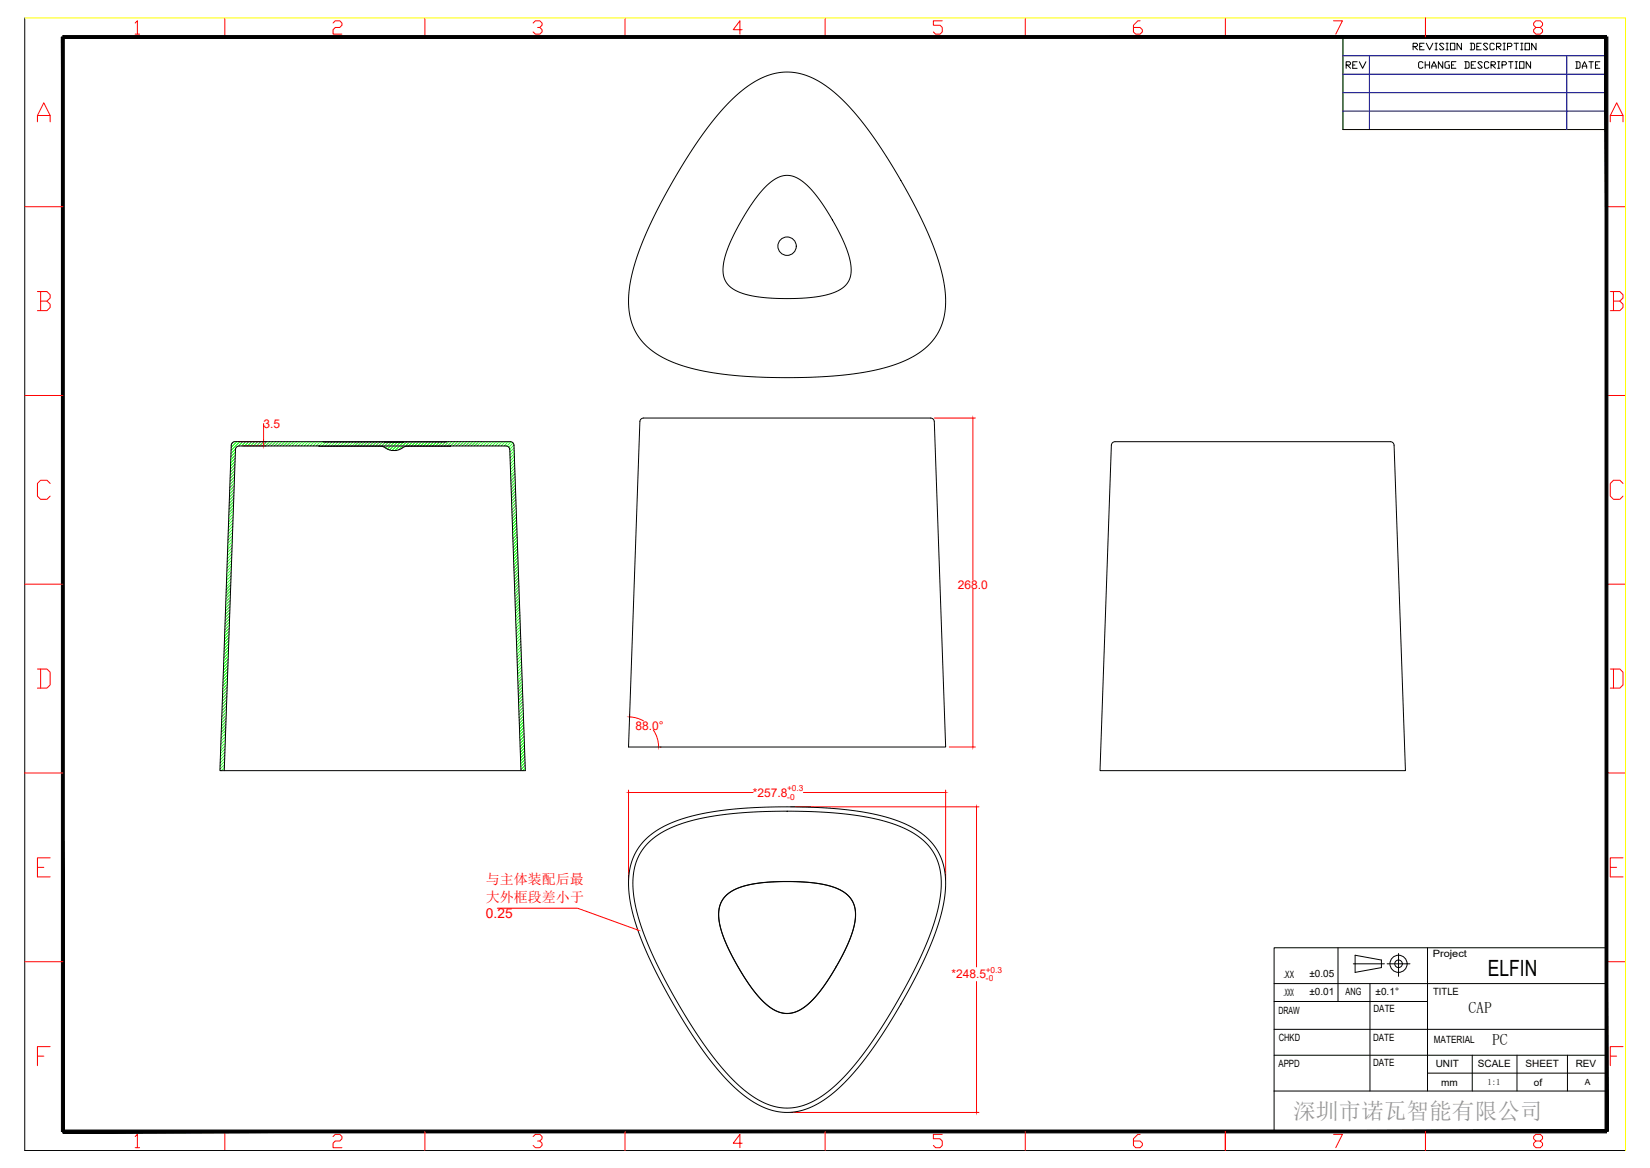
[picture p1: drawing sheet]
<svg xmlns="http://www.w3.org/2000/svg" width="1189mm" height="841mm" viewBox="0 0 1189 841" stroke-linecap="round" stroke-linejoin="round" font-family="sans-serif">
<!-- layer: 0 -->
<g fill="none" stroke="#f00" stroke-width=".72">
<path d="M97 17l2-2v10M162 13v14M240 17l2-2h3l1 2v1l-1 2h-3l-2 1v4h6M306 13v14M384 17l2-2h3l2 2v1l-2 2h-2M389 20l2 1v2l-2 2h-3l-2-2M450 13v14M595 13v14M679 15h-6v3h4l2 2v3l-2 2h-3l-1-2M739 13v14M821 15h-1l-3 3v5l1 2h3l2-2v-2l-2-1h-4M883 13v14"/>
<path d="M961 15h6l-5 10M1027 13v14M1107 20l-2-2v-1l2-2h3l1 2v1l-1 2h-3l-2 1v2l2 2h3l1-2v-2l-1-1M97 25h4M535 21h-7l5-6v10M27 88v-5l5-9 4 9v5M27 83h9M1160 88v-5l5-9 4 9v5M1160 83h9M18 149h27M1157 149h14M27 210h7l2 2v3l-2 2"/>
<path d="M29 217h5l2 2v2l-2 3h-7M29 210v14M1160 210h7l2 2v3l-2 2M1163 217h4l2 2v2l-2 3h-7M1163 210v14M18 285h27M1157 285h14M172 318h20M190 318v3M190 305v13M673 301h30M701 301v117"/>
<path d="M175 321h17M36 348l-2-2h-5l-2 2v9l2 3h5l2-3M1169 348l-2-2h-4l-3 2v9l3 3h4l2-3M18 421h27M701 424v114M1157 421h14M27 482h7l2 2v9l-2 2h-7M29 482v13M1160 482h7l2 2v9l-2 2h-7M1163 482v13M454 514v1M454 516l5 1 5 2"/>
<path d="M471 526l2 5 2 7M476 538h.1M684 538h19M18 557h27M1157 557h14M453 569v64M453 571h90M579 571h102M681 569v64M570 581h135M704 581v115M36 618h-9v13h9"/>
<path d="M1169 618h-9v13h9M27 625h5M1160 625h5M358 654h58l43 16M18 693h27M1157 693h14M704 707v94M36 754h-9v13M1169 754h-9v13M27 760h5M1160 760h5M97 818l2-1v9"/>
<path d="M162 815v13M240 818l2-1h3l1 1v2l-1 2h-3l-2 1v3h6M306 815v13M384 818l2-1h3l2 1v2l-2 2h-2M450 815v13M570 801h135M595 815v13M679 817h-6v3h4l2 2v3l-2 1h-3l-1-1M739 815v13M821 817h-1l-3 3v5l1 1h3l2-1v-2l-2-1h-4M883 815v13M961 817h6l-5 9"/>
<path d="M1027 815v13M97 826h4M389 822l2 1v2l-2 1h-3l-2-1M535 823h-7l5-6v9M1107 822l-2-2v-2l2-1h3l1 1v2l-1 2h-3l-2 1v2l2 1h3l1-1v-2l-1-1"/>
</g>
<path d="M18 13h1153v815M938 27h219v77M968 27v66M987 40v53M968 40h189M968 53h189M1129 40v53M968 67h189M968 80h189M968 93h189M1157 625v153M800 815h357" fill="none" stroke="#ff0" stroke-width=".72"/>
<g fill="none" stroke="#000" stroke-width=".72">
<path d="M18 13v815h1153M968 27v66h189M526 73a63 63 0 0 1 37-21 51 51 0 0 1 39 15 232 232 0 0 1 45 60 261 261 0 0 1 32 72 55 55 0 0 1-4 42 58 58 0 0 1-35 23 266 266 0 0 1-77 8 235 235 0 0 1-74-10l-10-4-8-5a44 44 0 0 1-18-43 192 192 0 0 1 25-67 302 302 0 0 1 48-70zM552 134l4-4 5-2 4-2 5 1 5 1 4 3 5 5 5 6 7 10 7 13 6 11 3 9 1 7v6l-2 5-3 4-8 4-10 2-13 2h-17l-14-1-10-2-7-4-5-4-2-4-1-6 1-8 3-8 5-12 8-14 8-11zM167 319l2-1h199l2 1v2l9 234h-221l9-234zM233 318h89M277 318h13M462 302l2-1h207l2 1v2l8 234h-228l8-234zM801 319l2-1h199l2 1v2l9 234h-220l8-234zM230 321l46 1a12 12 0 0 0 16 0l33-1M367 324v-2l-2-1h-193l-2 1v2l-8 231M367 324l8 231"/>
<path d="M465 605l8-7a122 122 0 0 1 54-15 355 355 0 0 1 108 4 67 67 0 0 1 37 21 49 49 0 0 1 8 41 219 219 0 0 1-27 68 275 275 0 0 1-47 65 57 57 0 0 1-39 19 56 56 0 0 1-37-18 253 253 0 0 1-45-60 248 248 0 0 1-30-71 53 53 0 0 1 5-42zM467 607l7-6a116 116 0 0 1 52-15 351 351 0 0 1 109 5 62 62 0 0 1 35 19 47 47 0 0 1 7 39 221 221 0 0 1-27 66 272 272 0 0 1-45 64 56 56 0 0 1-36 19 50 50 0 0 1-35-15 234 234 0 0 1-44-59 255 255 0 0 1-32-71 51 51 0 0 1 4-40zM1157 617v161M523 645a40 40 0 0 1 25-9l21-1a79 79 0 0 1 38 6 20 20 0 0 1 9 25 142 142 0 0 1-34 57 21 21 0 0 1-30 0 142 142 0 0 1-34-58 21 21 0 0 1 5-20zM523 645l7-5 10-3 15-2h19l14 1 11 2 8 4 6 5 3 6v8l-1 9-4 10-7 14-9 14-8 11-8 6-5 3-4 2h-5l-5-2-4-2-6-5-10-12-7-11-7-12-4-10-3-8-1-7v-7l2-5zM1157 786h-239v29"/>
<circle cx="567" cy="177" r="7"/>
</g>
<g fill="#000" stroke="#000" stroke-width=".72">
<path d="M44 27l2 788v-788zM44 27l2 788h-2z"/>
<path d="M45 28h1112v-2zM45 26h1112l-1112 2z"/>
<path d="M45 814v2l1112-2zM45 816l1112-2v2z"/>
<path d="M1156 27v788h3zM1156 27h3v788z"/>
</g>
<path d="M987 40v53M968 53h189M968 40h189M1129 40v53M968 67h189M968 80h189" fill="none" stroke="#00f" stroke-width=".72"/>
<!-- layer: DIM -->
<g fill="none" stroke="#000" stroke-width=".72">
<path d="M964 682v39M975 694h22M976 688l19 3v6l-19 3zM999 694h17M1008 687v16M1029 682v104M1157 682h-239v104M918 708h239M987 708v78M918 721h111M918 741h239M918 760h239"/>
<path d="M1061 760v26M1093 760v26M1129 760v26M1029 773h128"/>
<circle cx="1008" cy="694" r="6"/>
<circle cx="1008" cy="694" r="2.7"/>
</g>
<!-- layer: 0 -->
<g fill="none" stroke="#0f0" stroke-width=".72">
<path d="M168 318l-1 2M171 318l-4 4M173 318l-6 6M175 318l-3 3M177 318l-3 3M179 318l-3 3M181 318l-3 3M184 318l-4 3M186 318l-3 3M188 318l-3 3M190 318l-3 3M192 318l-3 3"/>
<path d="M194 318l-3 3M196 318l-3 3M199 318l-4 3M201 318l-3 3M203 318l-3 3M205 318l-3 3M207 318l-3 3M209 318l-3 3M211 318l-3 3M214 318l-3 3M216 318l-3 3M218 318l-3 3"/>
<path d="M220 318l-3 3M222 318l-3 3M224 318l-3 3M227 318l-4 3M229 318l-3 3M231 318l-3 3M233 318l-3 3M235 318l-3 3M237 318l-3 3M239 318l-3 3M241 318l-3 3M244 318l-4 3"/>
<path d="M246 318l-3 3M248 318l-3 3M250 318l-3 3M252 318l-3 3M254 318l-3 3M256 318l-3 3M259 318l-4 3M261 318l-3 3M263 318l-3 3M265 318l-3 3M267 318l-3 3M269 318l-3 3"/>
<path d="M271 318l-3 3M274 318l-3 3M276 318l-3 3M278 318l-3 3M280 318l-3 4M282 318l-4 5M284 318l-5 5M286 318l-5 6M289 318l-7 6M291 318l-6 6M293 318l-6 6M295 318l-3 4"/>
<path d="M297 318l-3 3M299 318l-3 3M302 318l-4 3M304 318l-3 3M306 318l-3 3M308 318l-3 3M310 318l-3 3M312 318l-3 3M314 318l-3 3M317 318l-3 3M319 318l-3 3M321 318l-3 3"/>
<path d="M323 318l-3 3M325 318l-3 3M328 318l-4 3M330 318l-3 3M332 318l-3 3M334 318l-3 3M336 318l-3 3M338 318l-3 3M340 318l-3 3M343 318l-3 3M345 318l-3 3M347 318l-3 3"/>
<path d="M349 318l-3 3M351 318l-3 3M353 318l-3 3M356 318l-4 3M358 318l-3 3M360 318l-3 3M362 318l-3 3M364 318l-3 3M366 318l-3 3M368 318l-3 3M370 319l-3 3M169 339l-3 3"/>
<path d="M169 337l-3 3M169 334l-3 4M169 332l-3 3M169 330l-3 3M170 328l-4 3M170 326l-4 3M170 323l-4 4M370 320l-3 3M370 323l-3 3M370 325l-3 3M371 327l-3 3M371 329l-3 3"/>
<path d="M371 331l-3 3M371 333l-3 3M371 335l-3 3M371 337l-3 3M371 339l-3 3M168 359l-3 3M169 357l-4 3M169 354l-4 4M169 352l-4 3M169 350l-4 3M169 348l-3 3M169 346l-3 3"/>
<path d="M169 343l-3 4M169 341l-3 3M371 341l-3 3M371 343l-3 3M371 345l-3 3M371 347l-3 3M371 350l-3 3M371 352l-3 3M371 354l-3 3M372 356l-3 3M372 358l-3 3M372 360l-3 3"/>
<path d="M168 379l-4 3M168 377l-3 3M168 375l-3 3M168 372l-3 4M168 370l-3 3M168 368l-3 3M168 366l-3 3M168 363l-3 4M168 361l-3 3M372 362l-3 3M372 364l-3 3M372 366l-3 3"/>
<path d="M372 368l-3 3M372 370l-3 3M372 372l-3 3M372 374l-3 3M372 377l-3 3M372 379l-3 3M167 399l-3 3M167 397l-3 3M167 395l-3 3M167 392l-3 4M167 390l-3 3M167 388l-3 3"/>
<path d="M167 386l-3 3M168 383l-4 4M168 381l-4 3M372 381l-3 3M372 383l-3 3M373 385l-3 3M373 387l-3 3M373 389l-3 3M373 391l-3 3M373 393l-3 3M373 395l-3 3M373 397l-3 3"/>
<path d="M373 399l-3 3M166 419l-3 3M166 417l-3 3M166 415l-3 3M167 412l-4 4M167 410l-4 3M167 408l-4 3M167 406l-3 3M167 403l-3 4M167 401l-3 3M373 401l-3 3M373 404l-3 3"/>
<path d="M373 406l-3 3M373 408l-3 3M373 410l-3 3M374 412l-4 3M374 414l-3 3M374 416l-3 3M374 418l-3 3M166 439l-4 3M166 437l-4 3M166 435l-3 3M166 432l-3 4M166 430l-3 3"/>
<path d="M166 428l-3 3M166 426l-3 3M166 424l-3 3M166 421l-3 4M374 420l-3 3M374 422l-3 3M374 424l-3 3M374 426l-3 3M374 428l-3 3M374 431l-3 3M374 433l-3 3M374 435l-3 3"/>
<path d="M374 437l-3 3M374 439l-3 3M165 459l-3 3M165 457l-3 3M165 455l-3 3M165 452l-3 4M165 450l-3 4M165 448l-3 3M165 446l-3 3M165 444l-3 3M166 441l-4 4M375 441l-4 3"/>
<path d="M375 443l-3 3M375 445l-3 3M375 447l-3 3M375 449l-3 3M375 451l-3 3M375 453l-3 3M375 455l-3 4M375 458l-3 3M375 460l-3 3M164 479l-3 3M164 477l-3 3M164 475l-3 3"/>
<path d="M164 473l-3 3M165 470l-4 4M165 468l-4 3M165 466l-4 3M165 464l-3 3M165 461l-3 4M375 462l-3 3M375 464l-3 3M375 466l-3 3M375 468l-3 3M376 470l-3 3M376 472l-3 3"/>
<path d="M376 474l-3 3M376 476l-3 3M376 478l-3 3M164 499l-4 4M164 497l-4 3M164 495l-4 3M164 493l-3 3M164 490l-3 4M164 488l-3 3M164 486l-3 3M164 484l-3 3M164 481l-3 4"/>
<path d="M376 480l-3 3M376 482l-3 4M376 485l-3 3M376 487l-3 3M376 489l-3 3M376 491l-3 3M376 493l-3 3M376 495l-3 3M376 497l-3 3M377 499l-3 3M163 519l-3 4M163 517l-3 3"/>
<path d="M163 515l-3 3M163 513l-3 3M163 510l-3 4M163 508l-3 3M163 506l-3 3M163 504l-3 3M163 502l-3 3M377 501l-3 3M377 503l-3 3M377 505l-3 3M377 507l-3 3M377 509l-3 4"/>
<path d="M377 512l-3 3M377 514l-3 3M377 516l-3 3M377 518l-3 3M377 520l-3 3M162 539l-3 4M162 537l-3 3M162 535l-3 3M162 533l-3 3M162 530l-3 4M163 528l-4 3M163 526l-4 3"/>
<path d="M163 524l-4 3M163 522l-4 3M377 522l-3 3M377 524l-3 3M378 526l-4 3M378 528l-3 3M378 530l-3 3M378 532l-3 3M378 534l-3 3M378 536l-3 4M378 539l-3 3M162 553l-3 2"/>
<path d="M162 551l-4 3M162 548l-3 4M162 546l-3 3M162 544l-3 3M162 542l-3 3M378 541l-3 3M378 543l-3 3M378 545l-3 3M378 547l-3 3M378 549l-3 3M378 551l-3 3M378 553l-1 2"/>
</g>
<text font-size="16.4" fill="#939598" x="932" y="806">深圳市诺瓦智能有限公司</text>
<text font-size="16.1" x="1072" y="703">ELFIN</text>
<g font-size="11.4">
<text x="1058" y="730">CAP</text>
<text x="1075" y="753">PC</text>
</g>
<g font-size="10.1" fill="#f00">
<text x="350" y="636">与主体装配后最</text>
<text x="350" y="649">大外框段差小于</text>
</g>
<text font-size="9.9" fill="#f00" x="350" y="661">0.25</text>
<text font-size="8.8" x="1021" y="50">CHANGE DESCRIPTION</text>
<g font-size="8.6" fill="#f00">
<text x="190" y="308">3.5</text>
<text x="690" y="424">268.0</text>
<text x="458" y="525">88.0°</text>
<text x="542" y="574">*257.8</text>
<text x="686" y="705">*248.5</text>
</g>
<g font-size="8.4">
<text x="1017" y="37">REVISION DESCRIPTION</text>
<text x="969" y="50">REV</text>
<text x="1135" y="50">DATE</text>
</g>
<g font-size="7.2">
<text x="1032" y="689">Project</text>
<text x="925" y="704">.XX</text>
<text x="943" y="703">±0.05</text>
<text x="925" y="717">.XXX</text>
<text x="943" y="716">±0.01</text>
<text x="970" y="716">ANG</text>
<text x="991" y="716">±0.1°</text>
<text x="1033" y="716">TITLE</text>
<text x="921" y="730">DRAW</text>
<text x="990" y="729">DATE</text>
<text x="921" y="750">CHKD</text>
<text x="989" y="749">DATE</text>
<text x="1033" y="751">MATERIAL</text>
<text x="989" y="768">DATE</text>
<text x="921" y="768">APPD</text>
<text x="1034" y="769">UNIT</text>
<text x="1065" y="769">SCALE</text>
<text x="1099" y="769">SHEET</text>
<text x="1135" y="769">REV</text>
<text x="1038" y="782">mm</text>
<text x="1105" y="782">of</text>
</g>
<text font-size="6.3" x="1072" y="781">1:1</text>
<g font-size="6.1" fill="#f00">
<text x="567" y="570">+0.3</text>
<text x="567" y="576">-0</text>
<text x="710" y="701">+0.3</text>
<text x="710" y="707">-0</text>
</g>
<text font-size="6.1" x="1142" y="782">A</text>
</svg>
